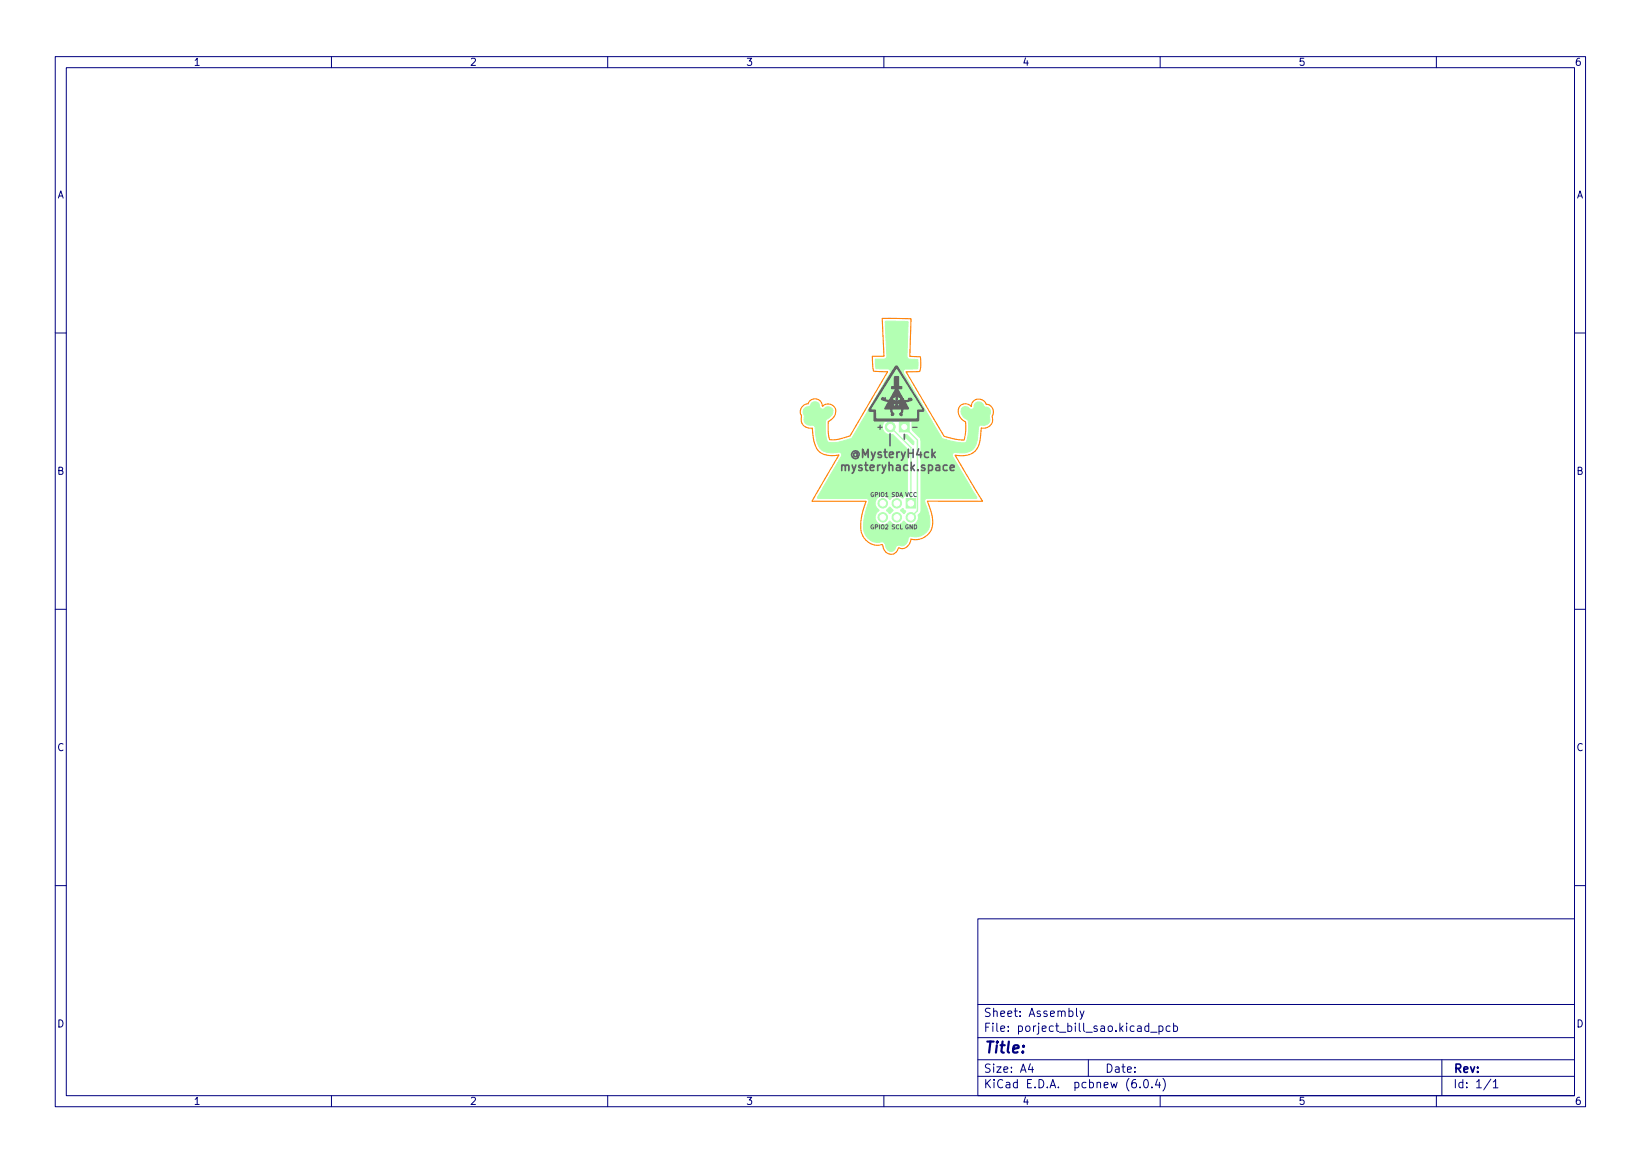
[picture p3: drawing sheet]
<svg xmlns="http://www.w3.org/2000/svg" width="297mm" height="210mm" viewBox="0 0 297 210" stroke-linecap="round" stroke-linejoin="round" font-family="sans-serif">
<g fill="#b3ffb3" stroke="#b3ffb3" stroke-width=".18">
<path d="M162.8 76.3h1.8v1.8h-1.8z"/>
<path d="M164 90.2h1.7v1.7h-1.7z"/>
<path d="M163.7 78.7h.5l1.2 1.2v.5h-.2l-1.5-1.5z"/>
<path d="M161 91.8h.2l.5 .5-.6 .6-.6-.6z"/>
<path d="M163.1 92.2l.4-.2 .4 .6-.3 .3-.6-.5z"/>
<path d="M160.3 58.1l4.1 .1-.2 6.4 .4 .4 1.5 .1v1.3l-.1 .3-2.2 .1-.3 .3v.3l6.9 11.8 .3 .2 .7 .2h-4.7l-.1-.3-1.5-1.5v-1.6l-.3-.3-2.1-.1-.5 .4h-.1a1.41 1.41 0 0 0-1.9 0l-.4 .6a1.48 1.48 0 0 0 1.8 1.8l2.6 2.7v8.4a.7 .7 0 0 0-.8 .4 1.46 1.46 0 0 0-2.2 .2l-.2 .1a1.41 1.41 0 0 0-2.2-.3 1.41 1.41 0 0 0 .3 2.2 1.42 1.42 0 0 0-.3 2.3 1.42 1.42 0 0 0 2.2-.3 1.51 1.51 0 0 0 2.1 .4l.5-.4a1.51 1.51 0 0 0 2.1 .4 1.35 1.35 0 0 0 .5-1.4l.5-.8v-12.9h4.7l1.9 .4 1.5 .1 .2-.3 .3-1.3v-2.2l-.1-.3-.7-.4-.4-.6-.1-.6 .1-.5 .3-.3h.4l.8 .4h.4l.3-.2 .2-.8 .6-.3 .6 .2 .5 .7 .8 .2 .3 .7-.2 .8v1l-.6 .6h-.9l-.4 .2-.3 2.7-.6 1.3-.5 .4-.6 .3-1.1 .2-1.3-.2-.3 .2-.1 .3 4.4 7.8-9.2 .2-.2 .5 .6 1.8 .3 1.5-.1 1.1-.2 .7-.6 .6-.8 .5-.7 .1-1-.1-.3 .1-.4 1-.4 .5-.4 .2-.9-.1-.7 .9-.4 .2-.4-.1-.4-.3-.6-1.2-.4-.2-1 .1-.7-.1-.8-.6-.6-.9-.2-.8v-1.2l.3-1.7 .7-2-.3-.5-9-.2 4.4-7.8-.2-.4-.3-.1-2 .1-.7-.2-.6-.4-.4-.5-.3-1-.4-2.6-.4-.3-1-.1-.4-.3-.1-.4v-.9l-.2-.7 .1-.5 .4-.3 .7-.2 .5-.7 .7-.1 .4 .3 .2 .7 .2 .3h.4l.5-.3 .5-.1 .5 .2 .3 .4-.2 .9-1.1 .8-.1 .3v2.4l.4 1.3 .8 .2 1-.1 2.7-.8 6.9-11.8-.1-.4-.3-.2-2.2-.1-.1-.6v-1.1h1.6l.4-.4z"/>
<circle cx="161.1" cy="77.2" r=".9"/>
<circle cx="164.9" cy="93.6" r=".86"/>
<circle cx="162.3" cy="91.1" r=".86"/>
<circle cx="162.3" cy="93.6" r=".86"/>
<circle cx="159.8" cy="91.1" r=".86"/>
<circle cx="159.8" cy="93.6" r=".86"/>
</g>
<path d="M161.1 77.2l3.8 3.8v10.1M163.7 77.2l2.4 2.4v12.8l-1.2 1.2" fill="none" stroke="#b3ffb3" stroke-width=".25"/>
<g fill="#fff" stroke="#fff" stroke-width=".18">
<circle cx="163.7" cy="77.2" r=".45"/>
<circle cx="161.1" cy="77.2" r=".45"/>
<circle cx="164.9" cy="91.1" r=".51"/>
<circle cx="164.9" cy="93.6" r=".51"/>
<circle cx="162.3" cy="91.1" r=".51"/>
<circle cx="162.3" cy="93.6" r=".51"/>
<circle cx="159.8" cy="91.1" r=".51"/>
<circle cx="159.8" cy="93.6" r=".51"/>
</g>
<path d="M161.1 78.5v2.1M163.7 78.6v.8" fill="none" stroke="#626262" stroke-width=".3"/>
<g fill="#626262" stroke="#626262" stroke-width=".18">
<path d="M162.1 66.2a.85 .85 0 0 1 .8 .8l4.3 7h-.2l-4.5-7.1a.3 .3 0 0 0-.3-.2 .3 .3 0 0 0-.2 .3l-3.9 6.2a.77 .77 0 0 0-.3 1h.7v1.4l.1 .2h7.1l.4-.1v-1.5h.7l.4-.2a.28 .28 0 0 1 0 .4 .28 .28 0 0 1-.4 0h-.5v1.6l-.1 .2h-7.6l-.4-.2v-1.6h-.8l-.1-.3z"/>
<path d="M162.3 71.9l.1 .1a.26 .26 0 0 1 .1 .3 .26 .26 0 0 1-.3 .1v-.3z"/>
<path d="M161.9 68.2h.8v1.7l.5 .1v.2v.1l-.7 .1 1 1.8h-.5l-.1-.3-.6-.1-.6 .2-.1 .3 .7 .3 .6-.2 .1-.2h.5l.2 .2h.5h.2v-.1a.15 .15 0 0 1 .1-.2 .15 .15 0 0 1 .2 .2v-.1a.2 .2 0 0 1 .3-.1 .2 .2 0 0 1 0 .4l-1.2 .2 .3 .6h-1.2l-.1-.3-.5 .2-.6-.2 .1 .5 .5-.2 .5 .2 .1-.2h1.2l.3 .4a.2 .2 0 0 1 .1 .3 .2 .2 0 0 1-.3 0h-.8v.5l-.2 .3a.24 .24 0 0 1 0 .4 .24 .24 0 0 1-.3-.2v-.2l.3-.3-.1-.5h-1.6v.4l.3 .5-.1 .2a.22 .22 0 0 1-.3 .1 .22 .22 0 0 1 0-.4l-.2-.4a.27 .27 0 0 0 0-.4 .27 .27 0 0 0-.4 0h-.6l-.1-.1 .7-1.2-1-.3a.22 .22 0 0 1-.2-.1 .22 .22 0 0 1 .1-.3 .22 .22 0 0 1 .3 .1 .17 .17 0 0 1 .1-.1 .17 .17 0 0 1 .2 .1 .17 .17 0 0 1-.1 .2l.8 .1 1.2-2.1h-.8a.23 .23 0 0 1 0-.3 .23 .23 0 0 1 .3-.1h.2z"/>
</g>
<path d="M159.7 57.6l5.2 .1-.2 6.8 1.9 .1 .1 1.8-.2 .8-2.5 .1 6.9 11.7 2.2 .5 1.4 .1 .3-1.6v-1.7a1.77 1.77 0 0 1-1.3-1.4 1.77 1.77 0 0 1 .7-1.7l.9-.1 .7 .5 .3-.9 .8-.5a1.65 1.65 0 0 1 1.7 1 1.46 1.46 0 0 1 1 2.2l.1 .9-.4 .7a1.73 1.73 0 0 1-1.7 .4l-.1 1.1a3.9 3.9 0 0 1-1.3 3.4 4.5 4.5 0 0 1-3.3 .5l5 8.3h-10l.2 .6a5.7 5.7 0 0 1 .3 4.9 3.2 3.2 0 0 1-3.5 1.3 1.7 1.7 0 0 1-2.3 1.7l-.3 .6a1.42 1.42 0 0 1-1.4 .4 1.42 1.42 0 0 1-1-1.1l-.3-.6a3.2 3.2 0 0 1-3.8-3.7l.3-1.8 .7-2.3h-9.8l4.9-8.4a3.8 3.8 0 0 1-3.9-.9 7.2 7.2 0 0 1-1-4h-.6a1.53 1.53 0 0 1-1.4-1.6v-.7a1.41 1.41 0 0 1 1.3-2 1.32 1.32 0 0 1 1.3-.9 1.32 1.32 0 0 1 1.2 .9l.1 .4a1.43 1.43 0 0 1 2.1 .1 1.43 1.43 0 0 1-.3 2.1l-.8 .6v1.8l.3 1.4h1.4l2.3-.6 6.8-11.6-2.6-.1-.1-1-.1-1.7h2.1z" fill="none" stroke="#ff8000" stroke-width=".2"/>
<g fill="none" stroke="#000080" stroke-width=".18">
<path d="M10 10.2h277v190.1h-277zM12 12.2h273v186.1h-273zM60 10.2v2M110 10.2v2M160 10.2v2M210 10.2v2M260 10.2v2M10 60.2h2M285 60.2h2M10 110.2h2M285 110.2h2M10 160.2h2"/>
<path d="M177 166.3h108v32h-108zM285 160.2h2M60 198.3v2M110 198.3v2M160 198.3v2M177 194.8h108M177 191.8h108M177 187.8h108M177 181.8h108M186.5 192.5l-.4 1h1M186.9 193v1M194.9 182.4v1.3l.2 .2"/>
<path d="M195.5 182.9l.4 1M196.2 182.9l-.5 1.4-.2 .1M197 191.8v3M206.4 196.7v.1M207.2 195.4l.2-.1a.8 .8 0 0 1 .5 .8 .8 .8 0 0 1-.5 .7 1 1 0 0 1-.2-1.4zM207.9 185.7l-.4-.1-.3 .3v.4l.2 .3h.5M207.9 185.1v1.5M208.3 186.8h1.1M208.5 196.7v.1M209.5 195.3l-.4 1h1M209.8 185.7l.4-.1 .3 .3v.4l-.1 .3h-.6M209.8 185.6v1.5"/>
<path d="M209.9 195.8v1M210 198.3v2M210.5 195.1a1.72 1.72 0 0 1 0 2.3M211.8 185.7l-.4-.1-.3 .3v.4l.1 .3h.6M212.4 185.7l.5-.1 .2 .3v.4l-.1 .3h-.6M212.4 185.1v1.5M260 198.3v2M261 191.8v6.5M269.9 195.3l-1.3 1.9M270.3 195.8l.4-.5v1.5M270.3 196.8h.8"/>
</g>
<text font-size="2.8" fill="#000080" x="178" y="190.6">Title:</text>
<g font-size="2.1" fill="#626262">
<text x="154.2" y="82.9">@MysteryH4ck</text>
<text x="152.9" y="85.2">mysteryhack.space</text>
</g>
<g font-size="2.1" fill="#000080">
<text x="178" y="184">Sheet: Assembly</text>
<text x="178" y="186.7">File: porject_bill_sao.kicad_pcb</text>
<text x="178" y="196.9">KiCad E.D.A. pcbnew (6.0.4)</text>
<text x="178" y="194.1">Size: A4</text>
<text x="200" y="194.1">Date:</text>
<text x="263" y="194.1">Rev:</text>
<text x="263" y="196.9">Id: 1/1</text>
</g>
<g font-size="1.8" fill="#000080">
<text x="35" y="11.9">1</text>
<text x="85" y="11.9">2</text>
<text x="135" y="11.9">3</text>
<text x="185" y="11.9">4</text>
<text x="235" y="11.9">5</text>
<text x="285" y="11.9">6</text>
<text x="10.3" y="35.9">A</text>
<text x="285.3" y="35.9">A</text>
<text x="10.3" y="85.9">B</text>
<text x="285.3" y="85.9">B</text>
<text x="10.3" y="135.9">C</text>
<text x="285.3" y="135.9">C</text>
<text x="10.3" y="185.9">D</text>
<text x="285.3" y="185.9">D</text>
<text x="35" y="199.9">1</text>
<text x="85" y="199.9">2</text>
<text x="135" y="199.9">3</text>
<text x="185" y="199.9">4</text>
<text x="235" y="199.9">5</text>
<text x="285" y="199.9">6</text>
</g>
<g font-size="1.4" fill="#626262">
<text x="158.9" y="77.7">+</text>
<text x="165.4" y="77.7">-</text>
</g>
<g font-size="1" fill="#626262">
<text x="157.6" y="89.9">GPIO1 SDA VCC</text>
<text x="157.6" y="95.7">GPIO2 SCL GND</text>
</g>
</svg>
